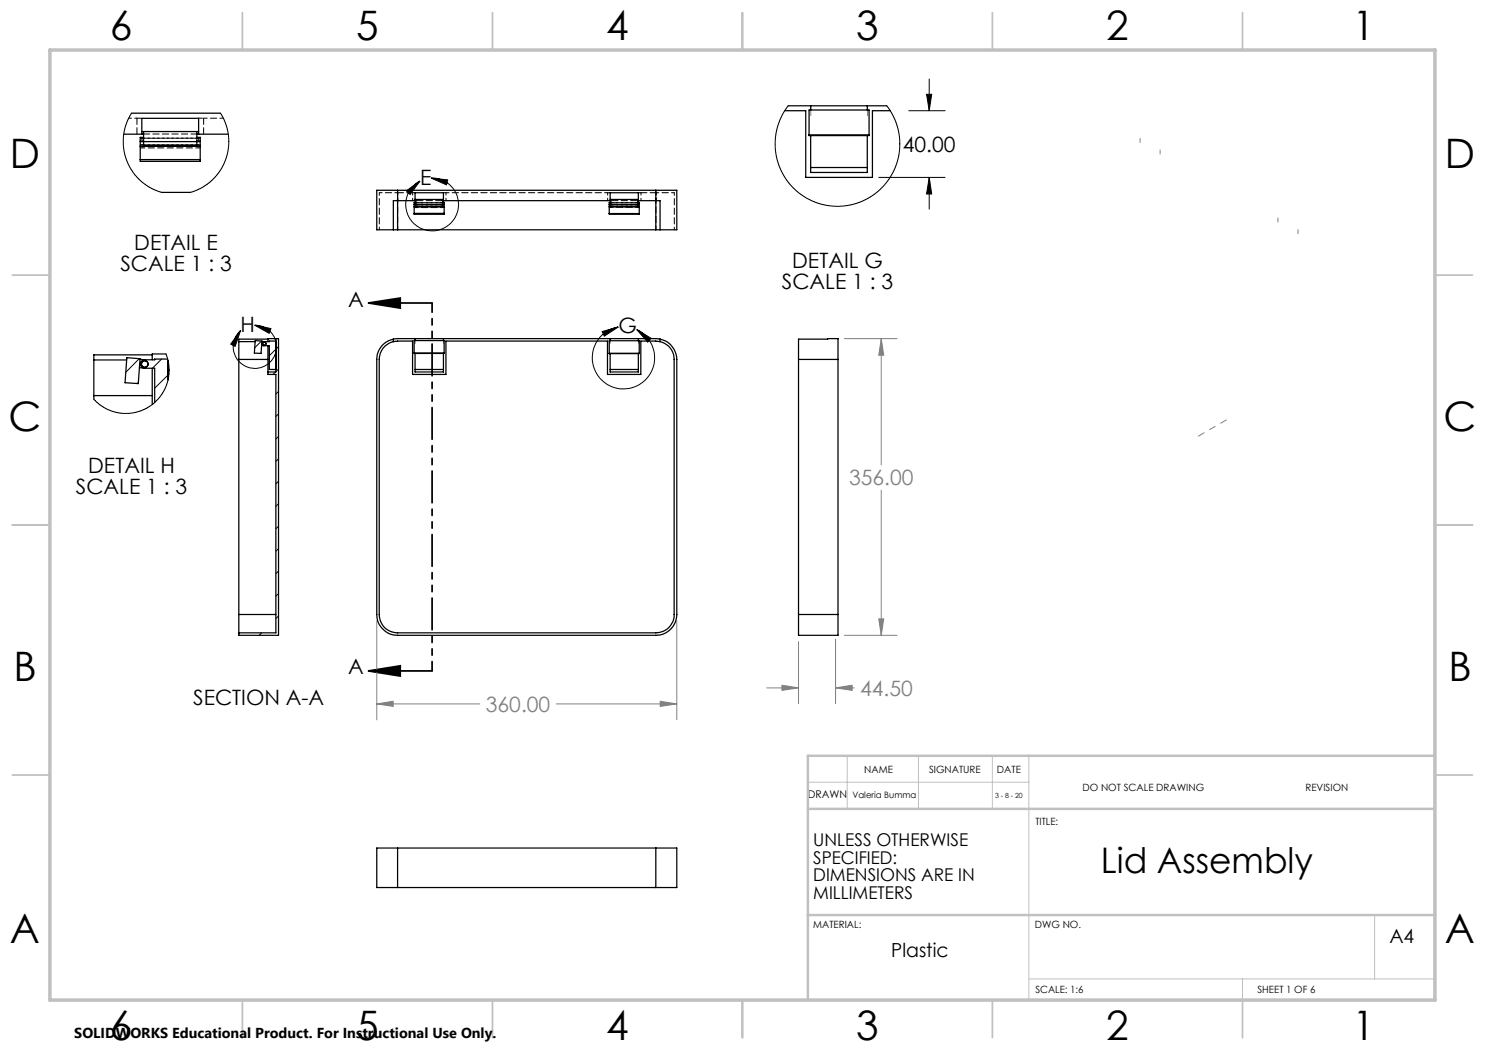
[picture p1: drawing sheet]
<svg xmlns="http://www.w3.org/2000/svg" width="297mm" height="210mm" viewBox="0 0 297 210" stroke-linecap="round" stroke-linejoin="round" font-family="sans-serif">
<g fill="none" stroke="#000" stroke-width=".2">
<path d="M185.3 18.9h1l-.5 3.2zM185.8 15.8v6.3M81.3 38.2l2.7-2-2 2.7zM86.2 35.6a5.3 5.3 0 0 1 5.2 7 5.3 5.3 0 0 1-8.4 2.3 5.3 5.3 0 0 1 1-8.7M86.2 35.6l3.3 .4-.2 1zM175.8 35.5h13.2M181.8 22.1h7.2M185.8 35.5l.5 3.3h-1zM185.8 35.5v6.3M48.1 66.1l-1.1 3.2-.9-.5zM50.9 65a4.3 4.3 0 0 1 4.2 5.6 4.3 4.3 0 0 1-6.5 2.4 4.3 4.3 0 0 1-.5-6.9M50.9 65l3.3 .7-.4 1z"/>
<path d="M120.4 66.3l3.2-.9-2.7 1.8zM123.6 65.4a6.2 6.2 0 0 0-4.5 9.1 6.2 6.2 0 0 0 10.1 1.4 6.2 6.2 0 0 0-1.8-10M127.4 65.9l2.8 1.8-.7 .7zM161.6 170.3v12.7"/>
</g>
<path d="M73.7 60.6l6.3-1v2zM73.7 60.6h12.7M73.7 134.2l6.3-1v2zM73.7 134.2h12.7" fill="none" stroke="#000" stroke-width=".35"/>
<g fill="none" stroke="#808080" stroke-width=".2">
<path d="M168.9 67.7h10.5M176.2 67.7l.5 3.3h-.9zM176.2 67.7v25.3M176.2 98v29.1M75.4 124.2v19.8M135.4 124.2v19.8M153.4 137.6h6.3M156.4 137l3.3 .6-3.3 .5zM159.7 128.3v12.4M167.1 137.6l3.3-.6v1.1zM167.1 127.8v12.9M167.1 137.6h3.8"/>
<path d="M168.9 127.1h10.5M175.8 123.8h.9l-.5 3.3zM75.4 140.8l3.2-.5v1zM75.4 140.8h20.6M111.2 140.8h24.2M132 140.3l3.4 .5-3.4 .5z"/>
</g>
<path d="M86.4 60.6v73.6" fill="none" stroke="#000" stroke-width=".35" stroke-dasharray="6.3 1.3 1.3 1.3 1.3 1.3" stroke-dashoffset="4.5"/>
<path d="M162.2 23.1v-2M173.5 23.1v-2M228 28.5v-.8M232 30.8v-.8M255.6 44.4v-.8M259.6 46.7v-.8M83 68.7v-1M88.7 68.7v-1M122 68.7v-1M127.7 68.7v-1" fill="none" stroke="#808080" stroke-width=".2" stroke-dasharray="15.2 1.3 1.3 1.3"/>
<path d="M161.6 156.4h44.2M169.4 151.2v10.6M183.7 151.2v10.6M198.5 151.2v10.6M161.6 170.3v-19.1h44.2v48.8M205.8 195.8h81.2M248.5 195.8v4.2M274.9 182.9v12.9" fill="none" stroke="#c0c0c0" stroke-width=".2"/>
<g fill="none" stroke="#c0c0c0" stroke-width=".35">
<path d="M48.5 2.5v7.5M98.5 2.5v7.5M148.5 2.5v7.5M198.5 2.5v7.5M248.5 2.5v7.5M2.5 55h7.5M287 55h7.5M2.5 105h7.5M287 105h7.5M2.5 155h7.5M287 155h7.5M48.5 200v7.5"/>
<path d="M98.5 200v7.5M148.5 200v7.5M198.5 200v7.5M248.5 200v7.5"/>
</g>
<path d="M287 151.2h-125.4v48.8M161.6 161.8h125.4M161.6 183h125.4" fill="none" stroke="#c0c0c0" stroke-width=".5"/>
<path d="M10 10h277v190h-277z" fill="none" stroke="#c0c0c0" stroke-width=".7"/>
<path d="M245.3 84l-5.6 3.2" fill="none" stroke="#808080" stroke-width=".2" stroke-dasharray="15.2 1.3 1.3 1.3" stroke-dashoffset="13.9"/>
<g fill="#000">
<path d="M185.3 18.9h1l-.5 3.2zM185.8 35.5l.5 3.3h-1z"/>
<path d="M73.7 60.6l6.3-1v2zM73.7 134.2l6.3-1v2z"/>
<path d="M120.4 66.3l3.2-.9-2.7 1.8zM127.4 65.9l2.8 1.8-.7 .7zM81.3 38.2l2.7-2-2 2.7zM86.2 35.6l3.3 .4-.2 1zM48.1 66.1l-1.1 3.2-.9-.5zM50.9 65l3.3 .7-.4 1z"/>
</g>
<path d="M75.4 140.8l3.2-.5v1zM132 140.3l3.4 .5-3.4 .5zM175.8 123.8h.9l-.5 3.3zM176.2 67.7l.5 3.3h-.9zM167.1 137.6l3.3-.6v1.1zM156.4 137l3.3 .6-3.3 .5z" fill="#808080"/>
<g fill="none" stroke="#000" stroke-width=".25">
<path d="M24.8 26.8h3.9M26.3 22.6h17.8M28 28.2v4.1h12v-4.1M28 31.9h12M28 29.2h12M28 28.2h.7M28.4 26.3h11.3M28.4 26.8v-3.1h11.3v3.1M28.7 27.5h-.7v.7M28.7 29.2h10.7M28.7 28.3h10.7M28.7 26.3v2.9"/>
<path d="M32.3 38.5h5.8M39.4 27.5h.6v.7M39.4 26.3v2.9M39.4 28.2h.6M39.4 26.8h6.2M79.5 38.1h-4.1v7.9h3.3M79.5 38.1v7.9M79.5 38.1h51.7M83 39.9h5.7M83.2 39.9v1.5M88.5 39.9v1.5M122 39.9h5.7"/>
<path d="M122.2 39.9v1.5M127.5 39.9v1.5M131.2 38.1h4.2v7.9h-3.4M131.2 38.1v7.9M157 22.1h4.1v13.4h13.4v-13.4h3.5M157.6 21.2h19.7M161.8 22h12v5.1h-12zM161.8 27h12M162.1 33.5h11.4M162.1 27.1v7.4h11.4v-7.4M162.1 21.2v.8M173.5 21.2v.8"/>
<path d="M78.7 46h.8M79.5 46h51.7M82.8 40.9v2h6v-2M82.8 40.9h6M82.8 41.4h6M82.8 42.7h6M83 40.1v-1.5h5.7v1.5M83.2 40.5h-.4v.4M83.2 40.1h-4.5v5.9M83.2 41.3h5.3M88.5 40.5h.3v.4M88.5 40.1h33.7"/>
<path d="M121.8 40.9v1.9h6v-1.9M121.8 40.9h6M121.8 41.4h6M121.8 42.7h6M122 40.1v-1.5h5.7v1.5M122.2 40.5h-.4v.4M122.2 41.3h5.3M127.5 40.5h.3v.4M127.5 40.1h4.5v5.9M131.2 46h.8M18.8 72v7.1M18.8 72h6.5"/>
<path d="M18.8 79.1v.8M18.8 79.1h11.6M25.4 71.5l2.6 .2-.3 5-2.7-.2zM27.9 73.5l1 .1M28 71.9l1 .1M28.9 72a.85 .85 0 0 0-.8 .8 .85 .85 0 0 0 .8 .9h2v6.8M30.4 73.7v7.2M30.4 71h-11.6v1M33.2 70.8h-2.8v1.2M33.5 71.8l-4.6 .2M33.6 72.1v3.9M47.8 68.3v3.6"/>
<path d="M47.8 71.9h5.8M47.8 68.3h3.2M47.8 71.9v51M51 68.1l1.4 .1-.2 2.5-1.3-.1zM52.3 69.1h.5M52.4 68.3h.5M53.6 68.3v-.6h2.1v59.4h-7.9v-.5M53.6 69.1v5.8h1.6v51.7h-7.4M53.6 67.8h-5.8v.5M55.2 68.2l-2.4 .1a.41 .41 0 0 0-.3 .4 .41 .41 0 0 0 .3 .4h1.1v4.8h1.3M55.2 67.7v6.7h-1.6M78.7 67.8a4.1 4.1 0 0 0-3.3 4.1v51a4.2 4.2 0 0 0 4.1 4.2h51.7a4.2 4.2 0 0 0 4.2-4.2v-51a4.3 4.3 0 0 0-3.4-4.1"/>
<path d="M78.7 68.3a3.7 3.7 0 0 0-2.9 3.6v51a3.6 3.6 0 0 0 3.7 3.7h51.7a3.6 3.6 0 0 0 3.6-3.7v-51a3.7 3.7 0 0 0-2.8-3.6M78.7 68.3l3.8-.1v6.7h6.7v-6.7h32.3v6.7h6.7v-6.7l3.8 .1M78.7 67.8l.6-.1h52.1l.6 .1M78.7 67.8v.5M82.8 68.1h6v2.6h-6zM82.8 70.6h6M83 73.9h5.7M83 70.7v3.7h5.7v-3.7M83 67.7v.4M88.7 67.7v.4M121.8 68.1h6v2.6h-6zM121.8 70.7h6"/>
<path d="M122 73.9h5.7M122 70.7v3.7h5.7v-3.7M122 67.7v.4M127.7 67.7v.4M132 67.8v.5M159.7 71.9v-4.1h5.8v-.1h2.1v4.2M159.7 71.9h7.9M159.7 71.9v51M167.6 71.9v51M47.8 122.9v3.7M47.8 122.9h7.4M159.7 122.9v4.2h7.9v-4.2"/>
<path d="M159.7 122.9h7.9M79.5 169.6h-4.1v7.9h4.1M79.5 169.6v7.9M79.5 177.5h51.7M79.5 169.6h51.7M131.2 169.6h4.2v7.9h-4.2M131.2 169.6v7.9"/>
<circle cx="28.9" cy="72.8" r=".67"/>
<circle cx="28.9" cy="72.8" r=".66"/>
<circle cx="52.9" cy="68.7" r=".34"/>
<circle cx="52.9" cy="68.7" r=".33"/>
</g>
<path d="M83.2 40.9h5.3M83.2 40.1h5.3M83.2 41.2h5.3M88.5 40.5h-5.3M122.2 40.9h5.3M122.2 41.2h5.3M127.5 40.1h-5.3M127.5 40.5h-5.3" fill="none" stroke="#000" stroke-width=".2" stroke-dasharray="1.3 .6" stroke-dashoffset="-.1"/>
<g fill="none" stroke="#000" stroke-width=".2" stroke-dasharray="1.3 .6">
<path d="M27.4 26.8v-3.2M28.7 29.2h.1M28.7 29.4v-.2M39.4 29.4v-.2M39.4 29.2h.1M40.7 26.8v-3.2M82.5 38.5h.5M88.7 38.5h.5M122 38.5h-.5M128.2 38.5h-.5M82.9 41.2h.3M83.2 41.3h.1"/>
<path d="M83.2 41.3h-.3M83.2 41.4v-.1M83.2 40.9h-.3M83.2 41.4h-.3M83.2 40.5h-.3M88.5 41.4v-.1M88.5 41.3h.1M88.5 41.2h.4M88.9 41.3h-.4M88.9 40.9h-.4M88.9 41.4h-.4M88.9 40.5h-.4"/>
<path d="M121.9 41.2h.3M122.2 41.4h.1M122.2 41.4h-.3M122.2 40.9h-.3M122.2 40.5h-.3M127.5 41.4h.1M127.5 41.2h.4M127.9 41.4h-.4M127.9 40.9h-.4M127.9 40.5h-.4"/>
</g>
<path d="M27.4 23.6h1M39.7 23.6h1M131.2 38v8M79.5 46v-8M82.9 41.5h6M121.9 41.5h6" fill="none" stroke="#000" stroke-width=".2" stroke-dasharray="1.3 .6" stroke-dashoffset=".5"/>
<g fill="none" stroke="#000" stroke-width=".2" stroke-dasharray="1.3 .6" stroke-dashoffset=".3">
<path d="M28.1 29.6h12M28.1 29h.6M28.7 29.2h-.6M28.7 28.4h-.6M28.7 29.4h-.6M28.7 27.6h-.6M39.4 29h.7M40.1 29.2h-.7M40.1 28.4h-.7M40.1 29.4h-.7M40.1 27.6h-.7M83 40.5v.7"/>
<path d="M88.7 40.5v.7M122 40.5v.7M127.7 40.5v.7"/>
</g>
<g fill="none" stroke="#000" stroke-width=".2" stroke-dasharray="1.3 .6" stroke-dashoffset=".7">
<path d="M28.4 27.6v1.4M28.4 29h11.3M39.7 27.6v1.4M39.7 27.6h-11.3M75.9 38.5v7.5M79.5 38.5h-3.6M121.5 38.5h-32.3M134.9 38.5v7.5M134.9 38.5h-3.7M83 41.2h5.7M88.7 40.5h-5.7M122 41.2h5.7"/>
<path d="M127.7 40.5h-5.7"/>
</g>
<path d="M27.4 23.6h-1.7M79.5 38.5v1.6M131.2 38.5v1.6M82.5 40.1v-1.6M89.2 40.1v-1.6M121.5 40.1v-1.6M128.2 40.1v-1.6" fill="none" stroke="#000" stroke-width=".2" stroke-dasharray="1.3 .6" stroke-dashoffset=".8"/>
<path d="M28.7 28.3h10.7M28.7 26.8h10.7M28.7 29h10.7M39.4 27.6h-10.7M82.5 38.5h-3M131.2 38.5h-3" fill="none" stroke="#000" stroke-width=".2" stroke-dasharray="1.3 .6" stroke-dashoffset=".1"/>
<g fill="none" stroke="#000" stroke-width=".2">
<path d="M26.3 22.6l-1 2.1-.6 2.4v2.4l.7 2.7 1 2 1.9 2.1 1.9 1.3 2.1 .9M44.1 22.6l1.1 2.3 .5 2.3v2.5l-.6 2.4-1.3 2.4-1.6 1.8-2 1.3-2.1 .9M157.6 21.2l-.9 1.4-.7 1.2-.6 1.8-.3 1.9-.1 1.4 .2 2 .9 3 .9 1.6 .9 1.3 2.2 2.1 1.2 .7 2 1 2 .5 1.7 .2 1.6-.1 1.6-.2 1.7-.5 1.8-.9 2.5-1.9 1.2-1.4 1.1-1.6 .7-1.7 .5-1.8 .3-1.5v-1.8l-.4-2.2-.6-1.7-1-1.9-.7-.9M27.7 76.4l-.3 .3M27.9 71.7l-2.7 2.8M32.3 71.8l-1.8 1.9M33.2 70.8l.5 1.4 .1 1.5-.1 1.8-.4 1.5-.5 1.2-.9 1.3-1.1 1.1-1 .7-1.5 .8-1.1 .4-1.3 .2-1.8-.1-1.5-.3-1.4-.6-1.5-.9-.9-.9M33.8 74.8l-2.9 2.8M52.3 68.2l-1.4 1.4M55.1 74.4l-.5 .5M55.7 69.3l-1.8 1.8M55.7 73.8l-.5 .5"/>
<path d="M55.7 78.3l-.5 .5M55.7 82.8l-.5 .5M55.7 87.3l-.5 .5M55.7 91.8l-.5 .5M55.7 96.3l-.5 .5M55.7 100.7l-.5 .6M55.7 105.3l-.5 .5M55.7 109.7l-.5 .5M55.7 114.2l-.5 .5M55.7 118.7l-.5 .5M47.8 126.6h.1M52.3 126.6l-.5 .5"/>
<path d="M55.7 123.2l-.5 .5"/>
</g>
<path d="M44.7 23.6h-4" fill="none" stroke="#000" stroke-width=".2" stroke-dasharray="1.3 .6" stroke-dashoffset=".6"/>
<g font-size="8.1">
<text x="22" y="8">6</text>
<text x="71.2" y="8">5</text>
<text x="121.2" y="8">4</text>
<text x="171.3" y="8">3</text>
<text x="221.3" y="8">2</text>
<text x="270.5" y="8">1</text>
<text x="2" y="33.6">D</text>
<text x="289" y="33.6">D</text>
<text x="1.7" y="86.1">C</text>
<text x="288.7" y="86.1">C</text>
<text x="2.7" y="136.1">B</text>
<text x="289.7" y="136.1">B</text>
<text x="2" y="188.6">A</text>
<text x="289" y="188.6">A</text>
<text x="22" y="208">6</text>
<text x="71.2" y="208">5</text>
<text x="121.2" y="208">4</text>
<text x="171.3" y="208">3</text>
<text x="221.3" y="208">2</text>
<text x="270.5" y="208">1</text>
</g>
<text font-size="7.1" x="220.2" y="174.6">Lid Assembly</text>
<g font-size="4.2">
<text x="180.6" y="30.4">40.00</text>
<text x="84" y="37">E</text>
<text x="26.9" y="50">DETAIL E</text>
<text x="158.4" y="53.7">DETAIL G</text>
<text x="24.1" y="54.2">SCALE 1 : 3</text>
<text x="156.4" y="57.9">SCALE 1 : 3</text>
<text x="69.6" y="61.3">A</text>
<text x="48.1" y="66.5">H</text>
<text x="123.7" y="66.6">G</text>
<text x="17.6" y="94.7">DETAIL H</text>
<text x="15.2" y="98.9">SCALE 1 : 3</text>
<text x="69.6" y="134.9">A</text>
<text x="38.6" y="141">SECTION A-A</text>
</g>
<g font-size="4.2" fill="#808080">
<text x="169.8" y="97.1">356.00</text>
<text x="97.2" y="142.4">360.00</text>
<text x="172" y="139.1">44.50</text>
</g>
<g font-size="3.9">
<text x="178.3" y="191.4">Plastic</text>
<text x="277.9" y="188.5">A4</text>
</g>
<g font-size="3.5">
<text x="162.6" y="169.2">UNLESS OTHERWISE</text>
<text x="162.6" y="172.7">SPECIFIED:</text>
<text x="162.6" y="176.3">DIMENSIONS ARE IN</text>
<text x="162.6" y="179.8">MILLIMETERS</text>
</g>
<text font-size="2.9" x="14.9" y="207.6">SOLIDWORKS Educational Product. For Instructional Use Only.</text>
<text font-size="2.1" x="161.6" y="159.7">DRAWN</text>
<g font-size="2">
<text x="172.9" y="154.6">NAME</text>
<text x="185.8" y="154.6">SIGNATURE</text>
<text x="199.4" y="154.6">DATE</text>
<text x="216.5" y="158.3">DO NOT SCALE DRAWING</text>
<text x="261.1" y="158.3">REVISION</text>
<text x="207.1" y="164.9">TITLE:</text>
<text x="162.6" y="185.5">MATERIAL:</text>
<text x="207" y="185.5">DWG NO.</text>
<text x="207.1" y="198.6">SCALE: 1:6</text>
<text x="251.5" y="198.6">SHEET 1 OF 6</text>
</g>
<text font-size="1.8" x="170.5" y="159.7">Valeria Bumma</text>
<text font-size="1.4" x="199" y="159.7">3 - 8 - 20</text>
</svg>
